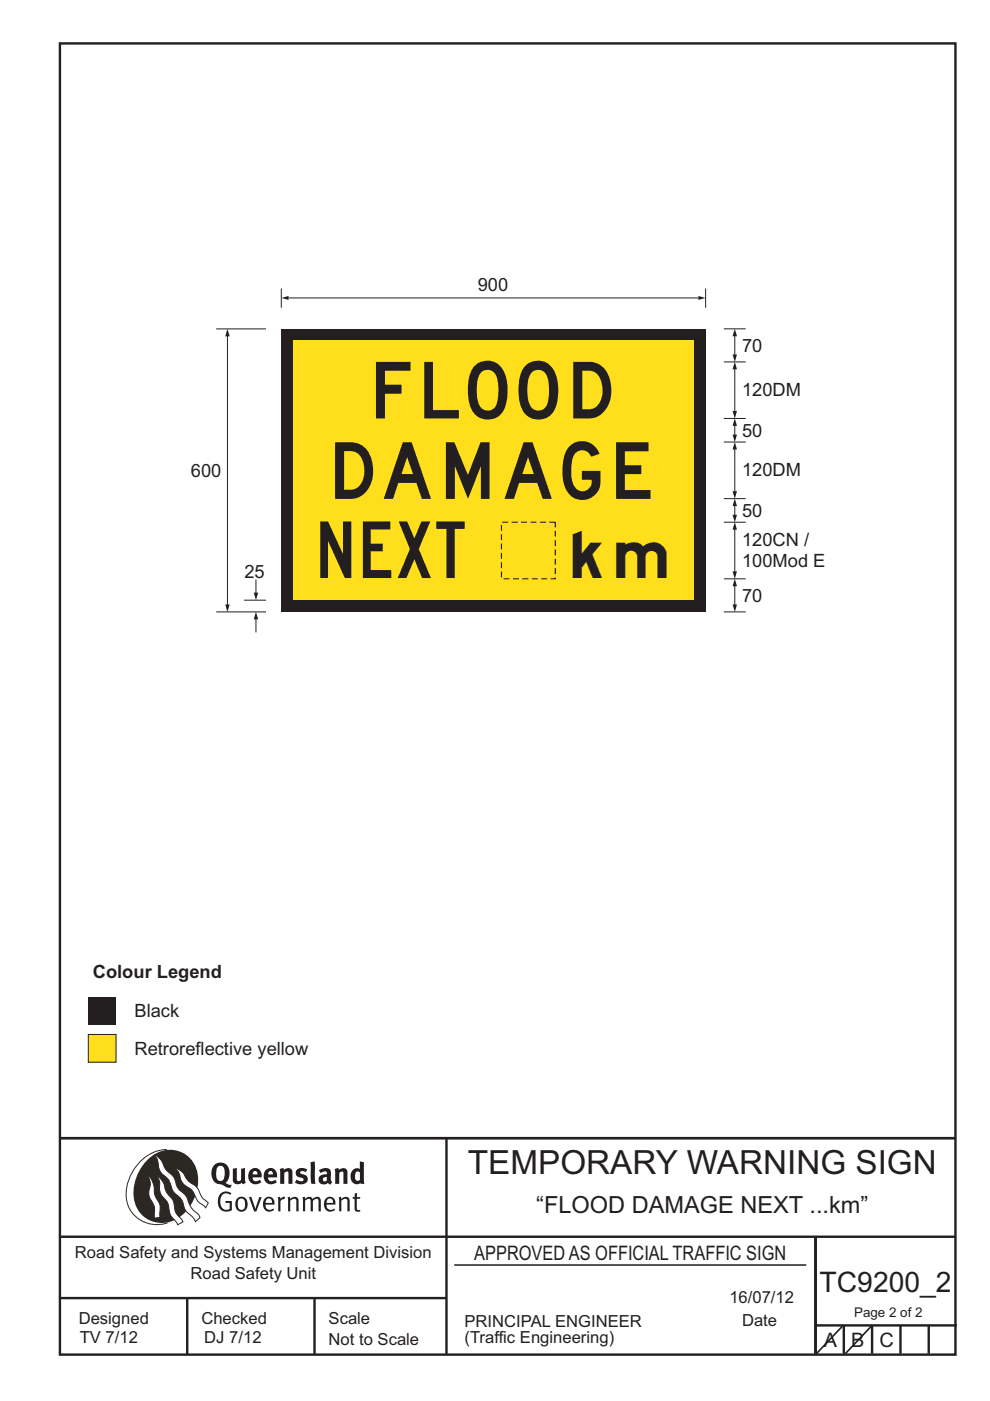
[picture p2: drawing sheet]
<svg xmlns="http://www.w3.org/2000/svg" width="210mm" height="297mm" viewBox="0 0 210 297" stroke-linecap="round" stroke-linejoin="round" font-family="sans-serif">
<g fill="none" stroke="#231f20" stroke-width=".51">
<path d="M12.7 9.2h190v278h-190zM12.7 241.3h189.9M94.7 241.4v45.8M12.7 262.2h190.1M12.7 275.2h82M39.7 275.2v12M66.7 275.2v12M173 262.2v24.8M173 281h30M179 281v6M185 281v6M191 281v6"/>
<path d="M197 281v6"/>
</g>
<path d="M96.4 268.2h74.6" fill="none" stroke="#231f20" stroke-width=".21"/>
<path d="M35.4 243.7a9.3 9.3 0 0 0-8.6 8.6 6.5 6.5 0 0 0 8.8 7" fill="none" stroke="#2b2824" stroke-width=".21"/>
<path d="M31.4 245.8a6.1 6.1 0 0 1 6.8-1.6 6.1 6.1 0 0 1 3.8 5.7 9.5 9.5 0 0 1-5.9 9.2 6 6 0 0 1-7.8-6.3 10.3 10.3 0 0 1 3.1-7z" fill-rule="evenodd" fill="#2b2824"/>
<g fill="#fff" stroke="#2b2824" stroke-width=".21">
<path d="M31.6 249.4a1.47 1.47 0 0 1 .7 1.1l.4 1.5a4.1 4.1 0 0 0 1.1 3l.2 1.1v2l-1.2 .2-.1-1a3.9 3.9 0 0 0-.9-3.3 5 5 0 0 1 .1-2.9z" fill-rule="evenodd"/>
<path d="M37.2 247.7l.6 .2a4.2 4.2 0 0 1 1.9 2.3l1.1 .8a3.2 3.2 0 0 1 1.7 2.3l.6 .8 1.1 1-.6 1-.4-.5a3.8 3.8 0 0 1-2-2.6 4.6 4.6 0 0 0-2-1.7 5.1 5.1 0 0 1-1.3-2.8z" fill-rule="evenodd"/>
<path d="M32.8 244.9a3.4 3.4 0 0 1 2 2.5l.8 1a4.3 4.3 0 0 1 2 3.2l.6 .9a5 5 0 0 1 2.1 3.1l.7 .9a2.97 2.97 0 0 1 1.4 1.6l-1 .9a3.2 3.2 0 0 0-1.5-1.8l-.7-.9a4.6 4.6 0 0 0-2.2-3.3 4 4 0 0 1-1-2.4 4 4 0 0 0-1.6-1.7 3.6 3.6 0 0 1-.9-2.7z" fill-rule="evenodd"/>
<path d="M33.4 249.4l.8 .7 .6 1a4.4 4.4 0 0 0 1.7 3.1l.4 .9a3.9 3.9 0 0 0 1.6 3.4l.3 .6-1.1 .6a3.5 3.5 0 0 0-1.4-1.8l-.2-.5a5.9 5.9 0 0 0-1-3.1 3.6 3.6 0 0 1-1.2-3.5z" fill-rule="evenodd"/>
</g>
<g fill="#231f20">
<path d="M46.8 253.1a1.74 1.74 0 0 1 2.3-.1l-.2 .3a1.25 1.25 0 0 0-1.5-.2 1.25 1.25 0 0 0-.7 1.2 1.74 1.74 0 0 0 1.3 2.2l.7-.2v-1.2h-.8l-.1-.5h1.4v2a1.92 1.92 0 0 1-2.2 0 1.92 1.92 0 0 1-.8-2.1l.3-1z" fill-rule="evenodd"/>
<path d="M50.6 254.4a.84 .84 0 0 1 1-.1 .84 .84 0 0 1 .4 1 .84 .84 0 0 1-.3 1 .84 .84 0 0 1-1 0 2.32 2.32 0 0 1-.1-1.9zM50.3 254.1a1.93 1.93 0 0 0 .4 2.7 1.47 1.47 0 0 0 1.5-.4 1.47 1.47 0 0 0 .3-1.6 1.27 1.27 0 0 0-.9-1 1.27 1.27 0 0 0-1.3 .3z" fill-rule="evenodd"/>
<path d="M52.8 253.8l.5-.1 .9 2.6 .8-2.5h.5l-1.1 3.1h-.5z" fill-rule="evenodd"/>
<path d="M56.7 254.2a.72 .72 0 0 1 .8 .1 .72 .72 0 0 1 .2 .7h-1.4zM56.4 253.9a1.74 1.74 0 0 0 .5 3l1.1-.3 .1-.1-.1-.3a.96 .96 0 0 1-1.2 .2 .96 .96 0 0 1-.5-1h1.9a1.25 1.25 0 0 0-.4-1.4 1.25 1.25 0 0 0-1.4-.1z" fill-rule="evenodd"/>
<path d="M58.9 253.9l.5-.2 .1 .5 .4-.4 .6-.1-.2 .6a.67 .67 0 0 0-.8 .6v1.9h-.5z" fill-rule="evenodd"/>
<path d="M61 253.9l.4-.2 .2 .4a.93 .93 0 0 1 1-.4 .93 .93 0 0 1 .7 .8v2.3h-.5v-2.4a.83 .83 0 0 0-1.2 .2v2.2h-.5z" fill-rule="evenodd"/>
<path d="M64.2 253.8l.4-.1 .2 .4a.87 .87 0 0 1 .8-.4 .87 .87 0 0 1 .7 .5h.1a.89 .89 0 0 1 .9-.5 .89 .89 0 0 1 .7 .8v2.3h-.4l-.1-2.5a.87 .87 0 0 0-1.1 .3v2.2h-.5l-.1-2.5a.8 .8 0 0 0-1.1 .3v2.2h-.4z" fill-rule="evenodd"/>
<path d="M69.6 254.2a.72 .72 0 0 1 .8 .1 .72 .72 0 0 1 .2 .7h-1.3zM69.3 253.9a1.74 1.74 0 0 0 .6 3l1.1-.3 .1-.1-.2-.3a.96 .96 0 0 1-1.1 .2 .96 .96 0 0 1-.5-1h1.8a1.25 1.25 0 0 0-.4-1.4 1.25 1.25 0 0 0-1.4-.1z" fill-rule="evenodd"/>
<path d="M71.8 253.9l.5-.2 .2 .4a.93 .93 0 0 1 .9-.4 .93 .93 0 0 1 .8 .8v2.3h-.5l-.1-2.4a.83 .83 0 0 0-1.2 .2v2.2h-.5z" fill-rule="evenodd"/>
<path d="M75.3 253l.5-.1-.1 .9h.8l-.2 .4h-.6v2.2l.2 .1h.5v.3a.76 .76 0 0 1-1.2-.6v-2h-.4v-.4h.4z" fill-rule="evenodd"/>
<path d="M46.2 247.4l.4-.2a.95 .95 0 0 1 1.1 1.3v.3a1.13 1.13 0 0 1-1 1.6 1.39 1.39 0 0 1-.9-1.8l.2-.9zM45.6 246.8a2.61 2.61 0 0 0 .5 4.2l1.1 .2a1.66 1.66 0 0 0 1.7 .6l.3-.6h-.7l-.7-.4a2.7 2.7 0 0 0-.1-4.1 1.97 1.97 0 0 0-2.1 .1z" fill-rule="evenodd"/>
<path d="M49.4 247.8l.8-.2 .1 2.6 .3 .2 .5-.3v-2.3l.9-.2v2.6l.2 .5-.6 .4-.3-.3a1.12 1.12 0 0 1-1.3 .2 1.12 1.12 0 0 1-.6-1.1z" fill-rule="evenodd"/>
<path d="M53.8 248.4l.6-.1 .2 .7h-1zM53 248.2a1.74 1.74 0 0 0 .1 2.4 1.74 1.74 0 0 0 2.3 0l-.3-.5a.85 .85 0 0 1-.9 .3 .85 .85 0 0 1-.6-.8h1.9a1.47 1.47 0 0 0-.7-1.8 1.47 1.47 0 0 0-1.8 .4z" fill-rule="evenodd"/>
<path d="M57.1 248.4l.5-.1 .3 .7h-1zM56.2 248.2a1.74 1.74 0 0 0 .1 2.4 1.74 1.74 0 0 0 2.4 0l-.3-.5a.85 .85 0 0 1-1 .3 .85 .85 0 0 1-.5-.8h1.9a1.47 1.47 0 0 0-.7-1.8 1.47 1.47 0 0 0-1.9 .4z" fill-rule="evenodd"/>
<path d="M59.3 247.9l.8-.3 .2 .4a.99 .99 0 0 1 1.1-.3 .99 .99 0 0 1 .6 .9v2.4h-.8l-.1-2.5a.56 .56 0 0 0-.8 .2v2.3h-.9z" fill-rule="evenodd"/>
<path d="M62.9 248.1a1.97 1.97 0 0 1 2.3-.2l-.4 .6a.7 .7 0 0 0-1.1 .2l.4 .2a1.06 1.06 0 0 1 1.2 1 1.06 1.06 0 0 1-.9 1.1 2.32 2.32 0 0 1-1.8-.3l.3-.6 .1 .1a.86 .86 0 0 0 1.4-.1 .85 .85 0 0 0-.9-.5 .94 .94 0 0 1-.6-1.5z" fill-rule="evenodd"/>
<path d="M68.6 249.8l.7-.2v.7l-.6 .2-.2-.5zM67.6 248.1l.5 .6a1.1 1.1 0 0 1 1.2-.2v.5a1.27 1.27 0 0 0-1.3 .2 1.27 1.27 0 0 0-.3 1.4 1.24 1.24 0 0 0 1.9 .2l.4 .4 .4-.6a1.3 1.3 0 0 1-.2-1.4 1.22 1.22 0 0 0-.4-1.4 2.31 2.31 0 0 0-2.2 .3z" fill-rule="evenodd"/>
<path d="M71 247.9l.7-.3 .2 .4a.99 .99 0 0 1 1.1-.3 .99 .99 0 0 1 .7 .9v2.4h-.9v-2.5a.56 .56 0 0 0-.8 .2v2.3h-.9z" fill-rule="evenodd"/>
<path d="M75.6 248.4h.3l.4 .2v1.6l-.6 .2a1.49 1.49 0 0 1-.1-2zM76.3 246.2v1.7a1.43 1.43 0 0 0-1.5 .2 1.43 1.43 0 0 0-.4 1.4 1.33 1.33 0 0 0 .6 1.4 1.33 1.33 0 0 0 1.5-.1v.2h.8l-.1-4.6z" fill-rule="evenodd"/>
<path d="M65.9 246.4l.8-.2 .2 4.8h-.8l-.2-1.1z" fill-rule="evenodd"/>
</g>
<path d="M12.7 241.3h189.9" fill="none" stroke="#231f20" stroke-width=".51"/>
<path d="M178.8 281l-5.8 6.2M185 281l-5.9 6.2" fill="none" stroke="#231f20" stroke-width=".35"/>
<path d="M61.2 63.2h86.9" fill="none" stroke="#231f20" stroke-width=".21"/>
<g fill="#231f20">
<path d="M148.1 62.8l1.6 .4-1.6 .4z"/>
<path d="M59.7 63.2l1.5-.4v.8z"/>
</g>
<path d="M59.7 61.2v4M149.7 61.2v4" fill="none" stroke="#231f20" stroke-width=".21"/>
<path d="M59.7 69.7h90v60h-90z" fill="#231f20"/>
<path d="M62.2 72.2h85v55h-85z" fill="#ffdf1b"/>
<path d="M153.5 122.7h4.7M155.8 123.6v5.3" fill="none" stroke="#231f20" stroke-width=".21"/>
<g fill="#231f20">
<path d="M155.4 128.2h.9l-.5 1.6z"/>
<path d="M155.8 122.7l.5 1.6h-.9z"/>
</g>
<path d="M155.8 111.6v10.3" fill="none" stroke="#231f20" stroke-width=".21"/>
<g fill="#231f20">
<path d="M155.4 121.1h.9l-.5 1.6z"/>
<path d="M155.8 110.7l.5 1.6h-.9z"/>
</g>
<path d="M153.5 69.7h4.7M153.5 76.7h4.7M155.8 70.6v5.3" fill="none" stroke="#231f20" stroke-width=".21"/>
<g fill="#231f20">
<path d="M155.4 75.2h.9l-.5 1.6z"/>
<path d="M155.8 69.7l.5 1.6h-.9z"/>
</g>
<path d="M155.8 77.6v10.3M153.5 88.7h4.7" fill="none" stroke="#231f20" stroke-width=".21"/>
<g fill="#231f20">
<path d="M155.4 87.1h.9l-.5 1.6z"/>
<path d="M155.8 76.7l.5 1.6h-.9z"/>
</g>
<path d="M153.5 105.7h4.7M155.8 106.6v3.3" fill="none" stroke="#231f20" stroke-width=".21"/>
<g fill="#231f20">
<path d="M155.4 109.1h.9l-.5 1.6z"/>
<path d="M155.8 105.7l.5 1.6h-.9z"/>
</g>
<path d="M155.8 94.6v10.3M153.5 110.7h4.7" fill="none" stroke="#231f20" stroke-width=".21"/>
<g fill="#231f20">
<path d="M155.4 104.1h.9l-.5 1.6z"/>
<path d="M155.8 93.7l.5 1.6h-.9z"/>
</g>
<path d="M153.5 93.7h4.7M155.8 89.6v3.3" fill="none" stroke="#231f20" stroke-width=".21"/>
<g fill="#231f20">
<path d="M155.4 92.1h.9l-.5 1.6z"/>
<path d="M155.8 88.7l.5 1.6h-.9z"/>
</g>
<path d="M45.9 69.7h10.5M48.2 70.6v58.3M45.9 129.7h10.5M51.8 127.2h4.6" fill="none" stroke="#231f20" stroke-width=".21"/>
<g fill="#231f20">
<path d="M47.8 128.2h.9l-.5 1.6z"/>
<path d="M48.2 69.7l.5 1.6h-.9z"/>
</g>
<path d="M54.3 130.6v3.5" fill="none" stroke="#231f20" stroke-width=".21"/>
<path d="M54.3 129.7l.5 1.6h-1z" fill="#231f20"/>
<path d="M54.3 122.9v3.5" fill="none" stroke="#231f20" stroke-width=".21"/>
<path d="M53.8 125.6h1l-.5 1.6z" fill="#231f20"/>
<path d="M153.5 129.7h4.7" fill="none" stroke="#231f20" stroke-width=".21"/>
<path d="M106.4 110.7h11.4v12h-11.4z" fill="none" stroke="#231f20" stroke-width=".25" stroke-dasharray="1.2 .7" stroke-linecap="butt"/>
<path d="M18.7 219.3h5.9v5.9h-5.9z" fill-rule="evenodd" fill="#ffdf1b" stroke="#231f20" stroke-width=".21"/>
<path d="M18.7 211.3h5.9v5.9h-5.9z" fill="#231f20"/>
<g font-size="12" fill="#231f20">
<text x="79.7" y="88.7">FLOOD</text>
<text x="71.1" y="105.8">DAMAGE</text>
<text x="67.9" y="122.6">NEXT</text>
</g>
<text font-size="10" fill="#231f20" x="121.5" y="122.6">km</text>
<text font-size="7.1" fill="#231f20" x="99.3" y="248.9">TEMPORARY WARNING SIGN</text>
<text font-size="6" fill="#231f20" x="173.8" y="274">TC9200_2</text>
<text font-size="5" fill="#231f20" x="113.7" y="257.2">“FLOOD DAMAGE NEXT ...km”</text>
<g font-size="4.2" fill="#231f20">
<text x="100.6" y="267.2">APPROVED AS OFFICIAL TRAFFIC SIGN</text>
<text x="174.7" y="285.6">A</text>
<text x="180.6" y="285.6">B</text>
<text x="186.5" y="285.6">C</text>
</g>
<g font-size="3.9" fill="#231f20">
<text x="101.3" y="61.7">900</text>
<text x="157.4" y="74.5">70</text>
<text x="157.4" y="84">120DM</text>
<text x="157.4" y="92.6">50</text>
<text x="40.5" y="101.1">600</text>
<text x="157.4" y="101">120DM</text>
<text x="157.4" y="109.6">50</text>
<text x="157.4" y="115.8">120CN /</text>
<text x="51.8" y="122.5">25</text>
<text x="157.4" y="120.1">100Mod E</text>
<text x="157.4" y="127.5">70</text>
<text x="19.7" y="207.3">Colour Legend</text>
<text x="28.5" y="215.7">Black</text>
<text x="28.5" y="223.7">Retroreflective yellow</text>
</g>
<g font-size="3.5" fill="#231f20">
<text x="15.9" y="266.8">Road Safety and Systems Management Division</text>
<text x="40.4" y="271.1">Road Safety Unit</text>
<text x="16.7" y="280.7">Designed</text>
<text x="42.7" y="280.7">Checked</text>
<text x="69.7" y="280.7">Scale</text>
<text x="98.5" y="281.4">PRINCIPAL ENGINEER</text>
<text x="154.7" y="276.2">16/07/12</text>
<text x="157.4" y="281.2">Date</text>
<text x="16.9" y="284.8">TV 7/12</text>
<text x="43.3" y="284.8">DJ 7/12</text>
<text x="69.7" y="285.2">Not to Scale</text>
<text x="98.5" y="284.8">(Traffic Engineering)</text>
</g>
<text font-size="2.8" fill="#231f20" x="181.2" y="279.3">Page 2 of 2</text>
</svg>
